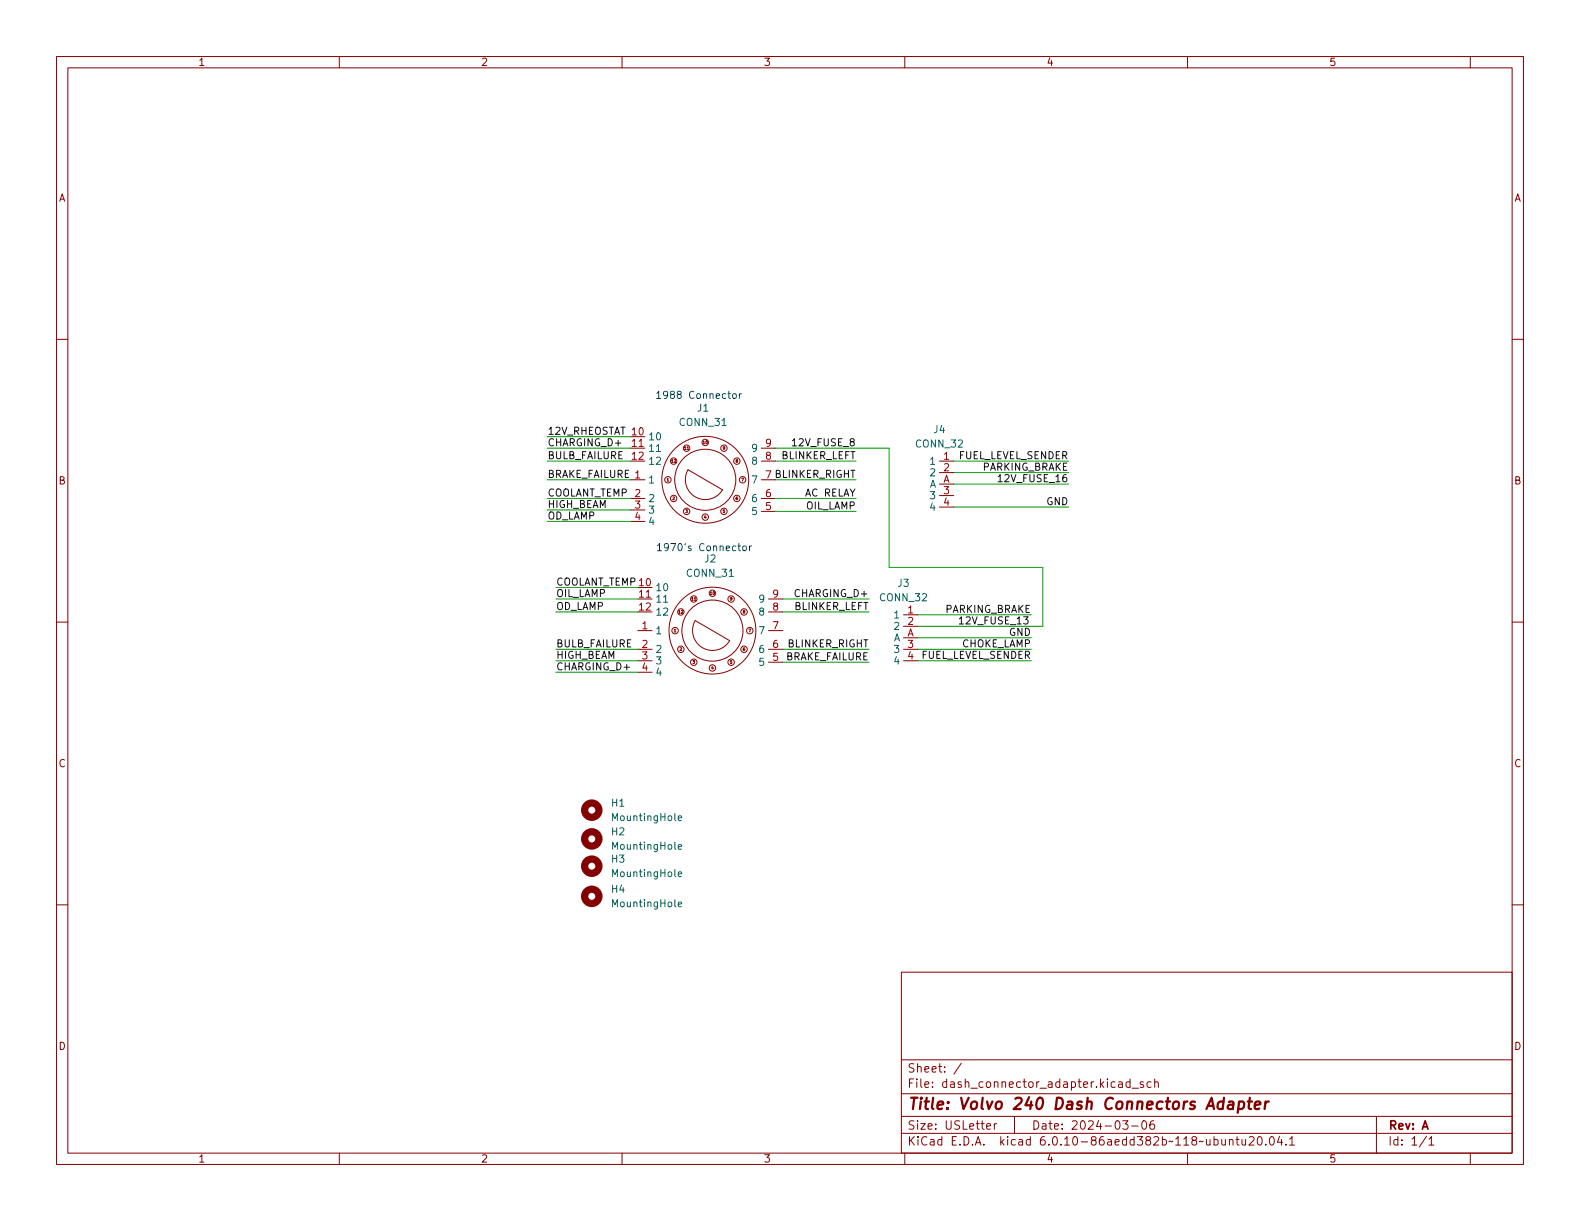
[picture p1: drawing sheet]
(kicad_sch (version 20211123) (generator eeschema)

 (paper "USLetter")

 (title_block
  (title "Volvo 240 Dash Connectors Adapter")
  (date "2024-03-06")
  (rev "A"))

 (lib_symbols
  (symbol "Mechanical:MountingHole" (pin_names (offset 1.016)) (in_bom yes) (on_board yes)
   (property "Reference" "H" (id 0) (at 0 5.08 0) (effects (font (size 1.27 1.27))))
   (property "Value" "MountingHole" (id 1) (at 0 3.175 0) (effects (font (size 1.27 1.27))))
   (property "Footprint" "" (id 2) (at 0 0 0) (effects (font (size 1.27 1.27)) hide))
   (property "Datasheet" "~" (id 3) (at 0 0 0) (effects (font (size 1.27 1.27)) hide))
   (symbol "MountingHole_0_1"
    (circle (center 0 0) (radius 1.27) (stroke (width 1.27) (type default) (color 0 0 0 0)) (fill (type none)))))
  (symbol "volvodash:CONN_31" (in_bom yes) (on_board yes)
   (property "Reference" "J" (id 0) (at -3.81 8.636 0) (effects (font (size 1.27 1.27))))
   (property "Value" "CONN_31" (id 1) (at 0 -9.144 0) (effects (font (size 1.27 1.27))))
   (property "Footprint" "" (id 2) (at 0 0 0) (effects (font (size 1.27 1.27)) hide))
   (property "Datasheet" "" (id 3) (at 0 0 0) (effects (font (size 1.27 1.27)) hide))
   (symbol "CONN_31_0_0"
    (text "1" (at -6.604 0 0) (effects (font (size 0.508 0.508))))
    (text "10" (at 0 6.604 0) (effects (font (size 0.508 0.508))))
    (text "11" (at -3.302 5.588 0) (effects (font (size 0.508 0.508))))
    (text "12" (at -5.588 3.302 0) (effects (font (size 0.508 0.508))))
    (text "2" (at -5.588 -3.302 0) (effects (font (size 0.508 0.508))))
    (text "3" (at -3.302 -5.588 0) (effects (font (size 0.508 0.508))))
    (text "4" (at 0 -6.604 0) (effects (font (size 0.508 0.508))))
    (text "5" (at 3.302 -5.588 0) (effects (font (size 0.508 0.508))))
    (text "6" (at 5.588 -3.302 0) (effects (font (size 0.508 0.508))))
    (text "7" (at 6.604 0 0) (effects (font (size 0.508 0.508))))
    (text "8" (at 5.588 3.302 0) (effects (font (size 0.508 0.508))))
    (text "9" (at 3.302 5.588 0) (effects (font (size 0.508 0.508)))))
   (symbol "CONN_31_0_1"
    (circle (center -6.604 0) (radius 0.568) (stroke (width 0) (type default) (color 0 0 0 0)) (fill (type none)))
    (circle (center -5.588 -3.302) (radius 0.568) (stroke (width 0) (type default) (color 0 0 0 0)) (fill (type none)))
    (circle (center -5.588 3.302) (radius 0.568) (stroke (width 0) (type default) (color 0 0 0 0)) (fill (type none)))
    (circle (center -3.302 -5.588) (radius 0.568) (stroke (width 0) (type default) (color 0 0 0 0)) (fill (type none)))
    (circle (center -3.302 5.588) (radius 0.568) (stroke (width 0) (type default) (color 0 0 0 0)) (fill (type none)))
    (arc (start -3.048 1.778) (mid -1.7634 -3.023) (end 3.048 -1.778) (stroke (width 0) (type default) (color 0 0 0 0)) (fill (type none)))
    (circle (center 0 -6.604) (radius 0.568) (stroke (width 0) (type default) (color 0 0 0 0)) (fill (type none)))
    (polyline (pts (xy -3.048 1.778) (xy 3.048 -1.778) (xy 3.048 -1.778)) (stroke (width 0) (type default) (color 0 0 0 0)) (fill (type none)))
    (circle (center 0 0) (radius 5.4001) (stroke (width 0) (type default) (color 0 0 0 0)) (fill (type none)))
    (circle (center 0 0) (radius 7.679) (stroke (width 0) (type default) (color 0 0 0 0)) (fill (type none)))
    (circle (center 0 6.604) (radius 0.568) (stroke (width 0) (type default) (color 0 0 0 0)) (fill (type none)))
    (circle (center 3.302 -5.588) (radius 0.568) (stroke (width 0) (type default) (color 0 0 0 0)) (fill (type none)))
    (circle (center 3.302 5.588) (radius 0.568) (stroke (width 0) (type default) (color 0 0 0 0)) (fill (type none)))
    (circle (center 5.588 -3.302) (radius 0.568) (stroke (width 0) (type default) (color 0 0 0 0)) (fill (type none)))
    (circle (center 5.588 3.302) (radius 0.568) (stroke (width 0) (type default) (color 0 0 0 0)) (fill (type none)))
    (circle (center 6.604 0) (radius 0.568) (stroke (width 0) (type default) (color 0 0 0 0)) (fill (type none))))
   (symbol "CONN_31_1_1"
    (pin input line (at -13.208 0 0) (length 2.54) (name "1" (effects (font (size 1.27 1.27)))) (number "1" (effects (font (size 1.27 1.27)))))
    (pin input line (at -13.208 7.62 0) (length 2.54) (name "10" (effects (font (size 1.27 1.27)))) (number "10" (effects (font (size 1.27 1.27)))))
    (pin input line (at -13.208 5.588 0) (length 2.54) (name "11" (effects (font (size 1.27 1.27)))) (number "11" (effects (font (size 1.27 1.27)))))
    (pin input line (at -13.208 3.302 0) (length 2.54) (name "12" (effects (font (size 1.27 1.27)))) (number "12" (effects (font (size 1.27 1.27)))))
    (pin input line (at -13.208 -3.302 0) (length 2.54) (name "2" (effects (font (size 1.27 1.27)))) (number "2" (effects (font (size 1.27 1.27)))))
    (pin input line (at -13.208 -5.334 0) (length 2.54) (name "3" (effects (font (size 1.27 1.27)))) (number "3" (effects (font (size 1.27 1.27)))))
    (pin input line (at -13.208 -7.366 0) (length 2.54) (name "4" (effects (font (size 1.27 1.27)))) (number "4" (effects (font (size 1.27 1.27)))))
    (pin input line (at 12.446 -5.588 180) (length 2.54) (name "5" (effects (font (size 1.27 1.27)))) (number "5" (effects (font (size 1.27 1.27)))))
    (pin input line (at 12.446 -3.302 180) (length 2.54) (name "6" (effects (font (size 1.27 1.27)))) (number "6" (effects (font (size 1.27 1.27)))))
    (pin input line (at 12.446 0 180) (length 2.54) (name "7" (effects (font (size 1.27 1.27)))) (number "7" (effects (font (size 1.27 1.27)))))
    (pin input line (at 12.446 3.302 180) (length 2.54) (name "8" (effects (font (size 1.27 1.27)))) (number "8" (effects (font (size 1.27 1.27)))))
    (pin input line (at 12.446 5.588 180) (length 2.54) (name "9" (effects (font (size 1.27 1.27)))) (number "9" (effects (font (size 1.27 1.27)))))))
  (symbol "volvodash:CONN_32" (in_bom yes) (on_board yes)
   (property "Reference" "J" (id 0) (at 0 6.604 0) (effects (font (size 1.27 1.27))))
   (property "Value" "CONN_32" (id 1) (at -1.016 -9.398 0) (effects (font (size 1.27 1.27))))
   (property "Footprint" "" (id 2) (at 0 0 0) (effects (font (size 1.27 1.27)) hide))
   (property "Datasheet" "" (id 3) (at 0 0 0) (effects (font (size 1.27 1.27)) hide))
   (symbol "CONN_32_1_1"
    (pin input line (at 2.54 4.064 180) (length 2.54) (name "1" (effects (font (size 1.27 1.27)))) (number "1" (effects (font (size 1.27 1.27)))))
    (pin input line (at 2.54 2.032 180) (length 2.54) (name "2" (effects (font (size 1.27 1.27)))) (number "2" (effects (font (size 1.27 1.27)))))
    (pin input line (at 2.54 -2.032 180) (length 2.54) (name "3" (effects (font (size 1.27 1.27)))) (number "3" (effects (font (size 1.27 1.27)))))
    (pin input line (at 2.54 -4.064 180) (length 2.54) (name "4" (effects (font (size 1.27 1.27)))) (number "4" (effects (font (size 1.27 1.27)))))
    (pin input line (at 2.54 0 180) (length 2.54) (name "A" (effects (font (size 1.27 1.27)))) (number "A" (effects (font (size 1.27 1.27))))))))


 (wire (pts (xy 138.43 114.808) (xy 153.67 114.808)) (stroke (width 0) (type default) (color 0 0 0 0)))
 (wire (pts (xy 137.16 88.138) (xy 151.384 88.138)) (stroke (width 0) (type default) (color 0 0 0 0)))
 (wire (pts (xy 137.16 81.534) (xy 151.384 81.534)) (stroke (width 0) (type default) (color 0 0 0 0)))
 (wire (pts (xy 96.774 90.17) (xy 111.506 90.17)) (stroke (width 0) (type default) (color 0 0 0 0)))
 (wire (pts (xy 98.298 118.872) (xy 112.776 118.872)) (stroke (width 0) (type default) (color 0 0 0 0)))
 (wire (pts (xy 168.656 81.534) (xy 188.976 81.534)) (stroke (width 0) (type default) (color 0 0 0 0)))
 (wire (pts (xy 168.656 85.598) (xy 188.976 85.598)) (stroke (width 0) (type default) (color 0 0 0 0)))
 (wire (pts (xy 137.16 84.836) (xy 151.384 84.836)) (stroke (width 0) (type default) (color 0 0 0 0)))
 (wire (pts (xy 96.774 88.138) (xy 111.506 88.138)) (stroke (width 0) (type default) (color 0 0 0 0)))
 (wire (pts (xy 162.306 112.776) (xy 182.372 112.776)) (stroke (width 0) (type default) (color 0 0 0 0)))
 (wire (pts (xy 184.404 100.33) (xy 184.404 110.744)) (stroke (width 0) (type default) (color 0 0 0 0)))
 (wire (pts (xy 168.656 83.566) (xy 188.976 83.566)) (stroke (width 0) (type default) (color 0 0 0 0)))
 (wire (pts (xy 112.776 103.886) (xy 98.298 103.886)) (stroke (width 0) (type default) (color 0 0 0 0)))
 (wire (pts (xy 138.43 108.204) (xy 153.67 108.204)) (stroke (width 0) (type default) (color 0 0 0 0)))
 (wire (pts (xy 168.656 89.662) (xy 188.976 89.662)) (stroke (width 0) (type default) (color 0 0 0 0)))
 (wire (pts (xy 157.226 100.33) (xy 184.404 100.33)) (stroke (width 0) (type default) (color 0 0 0 0)))
 (wire (pts (xy 138.43 105.918) (xy 153.67 105.918)) (stroke (width 0) (type default) (color 0 0 0 0)))
 (wire (pts (xy 137.16 90.424) (xy 151.384 90.424)) (stroke (width 0) (type default) (color 0 0 0 0)))
 (wire (pts (xy 98.298 116.84) (xy 112.776 116.84)) (stroke (width 0) (type default) (color 0 0 0 0)))
 (wire (pts (xy 98.298 108.204) (xy 112.776 108.204)) (stroke (width 0) (type default) (color 0 0 0 0)))
 (wire (pts (xy 96.774 92.202) (xy 111.506 92.202)) (stroke (width 0) (type default) (color 0 0 0 0)))
 (wire (pts (xy 98.298 114.808) (xy 112.776 114.808)) (stroke (width 0) (type default) (color 0 0 0 0)))
 (wire (pts (xy 96.774 84.836) (xy 111.506 84.836)) (stroke (width 0) (type default) (color 0 0 0 0)))
 (wire (pts (xy 137.16 79.248) (xy 157.226 79.248)) (stroke (width 0) (type default) (color 0 0 0 0)))
 (wire (pts (xy 96.774 79.248) (xy 111.506 79.248)) (stroke (width 0) (type default) (color 0 0 0 0)))
 (wire (pts (xy 98.298 105.918) (xy 112.776 105.918)) (stroke (width 0) (type default) (color 0 0 0 0)))
 (wire (pts (xy 157.226 79.248) (xy 157.226 100.33)) (stroke (width 0) (type default) (color 0 0 0 0)))
 (wire (pts (xy 162.306 116.84) (xy 182.372 116.84)) (stroke (width 0) (type default) (color 0 0 0 0)))
 (wire (pts (xy 162.306 114.808) (xy 182.372 114.808)) (stroke (width 0) (type default) (color 0 0 0 0)))
 (wire (pts (xy 96.774 81.534) (xy 111.506 81.534)) (stroke (width 0) (type default) (color 0 0 0 0)))
 (wire (pts (xy 162.306 108.712) (xy 182.372 108.712)) (stroke (width 0) (type default) (color 0 0 0 0)))
 (wire (pts (xy 138.43 117.094) (xy 153.67 117.094)) (stroke (width 0) (type default) (color 0 0 0 0)))
 (wire (pts (xy 96.774 77.216) (xy 111.506 77.216)) (stroke (width 0) (type default) (color 0 0 0 0)))
 (wire (pts (xy 162.306 110.744) (xy 184.404 110.744)) (stroke (width 0) (type default) (color 0 0 0 0)))

 (text "1970's Connector\n" (at 133.096 97.79 180) (effects (font (size 1.27 1.27)) (justify right bottom)))
 (text "1988 Connector\n" (at 131.318 70.866 180) (effects (font (size 1.27 1.27)) (justify right bottom)))

 (label "OD_LAMP" (at 96.774 92.202 0) (effects (font (size 1.27 1.27)) (justify left bottom)))
 (label "BLINKER_RIGHT" (at 151.384 84.836 180) (effects (font (size 1.27 1.27)) (justify right bottom)))
 (label "BLINKER_LEFT" (at 153.67 108.204 180) (effects (font (size 1.27 1.27)) (justify right bottom)))
 (label "BRAKE_FAILURE" (at 153.67 117.094 180) (effects (font (size 1.27 1.27)) (justify right bottom)))
 (label "GND" (at 188.976 89.662 180) (effects (font (size 1.27 1.27)) (justify right bottom)))
 (label "BULB_FAILURE" (at 98.298 114.808 0) (effects (font (size 1.27 1.27)) (justify left bottom)))
 (label "HIGH_BEAM" (at 96.774 90.17 0) (effects (font (size 1.27 1.27)) (justify left bottom)))
 (label "CHARGING_D+" (at 96.774 79.248 0) (effects (font (size 1.27 1.27)) (justify left bottom)))
 (label "BULB_FAILURE" (at 96.774 81.534 0) (effects (font (size 1.27 1.27)) (justify left bottom)))
 (label "12V_FUSE_13" (at 182.118 110.744 180) (effects (font (size 1.27 1.27)) (justify right bottom)))
 (label "GND" (at 182.372 112.776 180) (effects (font (size 1.27 1.27)) (justify right bottom)))
 (label "COOLANT_TEMP" (at 96.774 88.138 0) (effects (font (size 1.27 1.27)) (justify left bottom)))
 (label "PARKING_BRAKE" (at 182.372 108.712 180) (effects (font (size 1.27 1.27)) (justify right bottom)))
 (label "FUEL_LEVEL_SENDER" (at 182.372 116.84 180) (effects (font (size 1.27 1.27)) (justify right bottom)))
 (label "PARKING_BRAKE" (at 188.976 83.566 180) (effects (font (size 1.27 1.27)) (justify right bottom)))
 (label "BLINKER_LEFT" (at 151.384 81.534 180) (effects (font (size 1.27 1.27)) (justify right bottom)))
 (label "OD_LAMP" (at 98.298 108.204 0) (effects (font (size 1.27 1.27)) (justify left bottom)))
 (label "AC RELAY" (at 151.384 88.138 180) (effects (font (size 1.27 1.27)) (justify right bottom)))
 (label "COOLANT_TEMP" (at 98.298 103.886 0) (effects (font (size 1.27 1.27)) (justify left bottom)))
 (label "12V_FUSE_8" (at 151.384 79.248 180) (effects (font (size 1.27 1.27)) (justify right bottom)))
 (label "CHARGING_D+" (at 98.298 118.872 0) (effects (font (size 1.27 1.27)) (justify left bottom)))
 (label "BLINKER_RIGHT" (at 153.67 114.808 180) (effects (font (size 1.27 1.27)) (justify right bottom)))
 (label "CHOKE_LAMP" (at 182.372 114.808 180) (effects (font (size 1.27 1.27)) (justify right bottom)))
 (label "OIL_LAMP" (at 151.384 90.424 180) (effects (font (size 1.27 1.27)) (justify right bottom)))
 (label "FUEL_LEVEL_SENDER" (at 188.976 81.534 180) (effects (font (size 1.27 1.27)) (justify right bottom)))
 (label "BRAKE_FAILURE" (at 96.774 84.836 0) (effects (font (size 1.27 1.27)) (justify left bottom)))
 (label "OIL_LAMP" (at 98.298 105.918 0) (effects (font (size 1.27 1.27)) (justify left bottom)))
 (label "HIGH_BEAM" (at 98.298 116.84 0) (effects (font (size 1.27 1.27)) (justify left bottom)))
 (label "12V_FUSE_16" (at 188.976 85.598 180) (effects (font (size 1.27 1.27)) (justify right bottom)))
 (label "CHARGING_D+" (at 153.67 105.918 180) (effects (font (size 1.27 1.27)) (justify right bottom)))
 (label "12V_RHEOSTAT" (at 96.774 77.216 0) (effects (font (size 1.27 1.27)) (justify left bottom)))

 (symbol (lib_id "Mechanical:MountingHole") (at 104.648 148.336 0) (unit 1) (in_bom yes) (on_board yes) (fields_autoplaced)
  (property "Reference" "H2" (id 0) (at 107.95 147.0659 0) (effects (font (size 1.27 1.27)) (justify left)))
  (property "Value" "MountingHole" (id 1) (at 107.95 149.6059 0) (effects (font (size 1.27 1.27)) (justify left)))
  (property "Footprint" "MountingHole:MountingHole_3.2mm_M3" (id 2) (at 104.648 148.336 0) (effects (font (size 1.27 1.27)) hide))
  (property "Datasheet" "~" (id 3) (at 104.648 148.336 0) (effects (font (size 1.27 1.27)) hide)))

 (symbol (lib_id "volvodash:CONN_31") (at 125.984 111.506 0) (unit 1) (in_bom yes) (on_board yes) (fields_autoplaced)
  (property "Reference" "J2" (id 0) (at 125.603 98.806 0))
  (property "Value" "CONN_31" (id 1) (at 125.603 101.346 0))
  (property "Footprint" "volvodash:VOLVO_CONN_31" (id 2) (at 125.984 111.506 0) (effects (font (size 1.27 1.27)) hide))
  (property "Datasheet" "" (id 3) (at 125.984 111.506 0) (effects (font (size 1.27 1.27)) hide)) (pin "1") (pin "10") (pin "11") (pin "12") (pin "2") (pin "3") (pin "4") (pin "5") (pin "6") (pin "7") (pin "8") (pin "9"))

 (symbol (lib_id "volvodash:CONN_32") (at 159.766 112.776 0) (unit 1) (in_bom yes) (on_board yes) (fields_autoplaced)
  (property "Reference" "J3" (id 0) (at 159.766 103.124 0))
  (property "Value" "CONN_32" (id 1) (at 159.766 105.664 0))
  (property "Footprint" "volvodash:VOLVO_CONN_32" (id 2) (at 159.766 112.776 0) (effects (font (size 1.27 1.27)) hide))
  (property "Datasheet" "" (id 3) (at 159.766 112.776 0) (effects (font (size 1.27 1.27)) hide)) (pin "1") (pin "2") (pin "3") (pin "4") (pin "A"))

 (symbol (lib_id "volvodash:CONN_31") (at 124.714 84.836 0) (unit 1) (in_bom yes) (on_board yes) (fields_autoplaced)
  (property "Reference" "J1" (id 0) (at 124.333 72.136 0))
  (property "Value" "CONN_31" (id 1) (at 124.333 74.676 0))
  (property "Footprint" "volvodash:VOLVO_CONN_31" (id 2) (at 124.714 84.836 0) (effects (font (size 1.27 1.27)) hide))
  (property "Datasheet" "" (id 3) (at 124.714 84.836 0) (effects (font (size 1.27 1.27)) hide)) (pin "1") (pin "10") (pin "11") (pin "12") (pin "2") (pin "3") (pin "4") (pin "5") (pin "6") (pin "7") (pin "8") (pin "9"))

 (symbol (lib_id "Mechanical:MountingHole") (at 104.648 143.256 0) (unit 1) (in_bom yes) (on_board yes) (fields_autoplaced)
  (property "Reference" "H1" (id 0) (at 107.95 141.9859 0) (effects (font (size 1.27 1.27)) (justify left)))
  (property "Value" "MountingHole" (id 1) (at 107.95 144.5259 0) (effects (font (size 1.27 1.27)) (justify left)))
  (property "Footprint" "MountingHole:MountingHole_3.2mm_M3" (id 2) (at 104.648 143.256 0) (effects (font (size 1.27 1.27)) hide))
  (property "Datasheet" "~" (id 3) (at 104.648 143.256 0) (effects (font (size 1.27 1.27)) hide)))

 (symbol (lib_id "volvodash:CONN_32") (at 166.116 85.598 0) (unit 1) (in_bom yes) (on_board yes) (fields_autoplaced)
  (property "Reference" "J4" (id 0) (at 166.116 75.946 0))
  (property "Value" "CONN_32" (id 1) (at 166.116 78.486 0))
  (property "Footprint" "volvodash:VOLVO_CONN_32" (id 2) (at 166.116 85.598 0) (effects (font (size 1.27 1.27)) hide))
  (property "Datasheet" "" (id 3) (at 166.116 85.598 0) (effects (font (size 1.27 1.27)) hide)) (pin "1") (pin "2") (pin "3") (pin "4") (pin "A"))

 (symbol (lib_id "Mechanical:MountingHole") (at 104.648 153.162 0) (unit 1) (in_bom yes) (on_board yes) (fields_autoplaced)
  (property "Reference" "H3" (id 0) (at 107.95 151.8919 0) (effects (font (size 1.27 1.27)) (justify left)))
  (property "Value" "MountingHole" (id 1) (at 107.95 154.4319 0) (effects (font (size 1.27 1.27)) (justify left)))
  (property "Footprint" "MountingHole:MountingHole_3.2mm_M3" (id 2) (at 104.648 153.162 0) (effects (font (size 1.27 1.27)) hide))
  (property "Datasheet" "~" (id 3) (at 104.648 153.162 0) (effects (font (size 1.27 1.27)) hide)))

 (symbol (lib_id "Mechanical:MountingHole") (at 104.648 158.496 0) (unit 1) (in_bom yes) (on_board yes) (fields_autoplaced)
  (property "Reference" "H4" (id 0) (at 107.95 157.2259 0) (effects (font (size 1.27 1.27)) (justify left)))
  (property "Value" "MountingHole" (id 1) (at 107.95 159.7659 0) (effects (font (size 1.27 1.27)) (justify left)))
  (property "Footprint" "MountingHole:MountingHole_3.2mm_M3" (id 2) (at 104.648 158.496 0) (effects (font (size 1.27 1.27)) hide))
  (property "Datasheet" "~" (id 3) (at 104.648 158.496 0) (effects (font (size 1.27 1.27)) hide)))

 (sheet_instances (path "" (page "1")))

)
